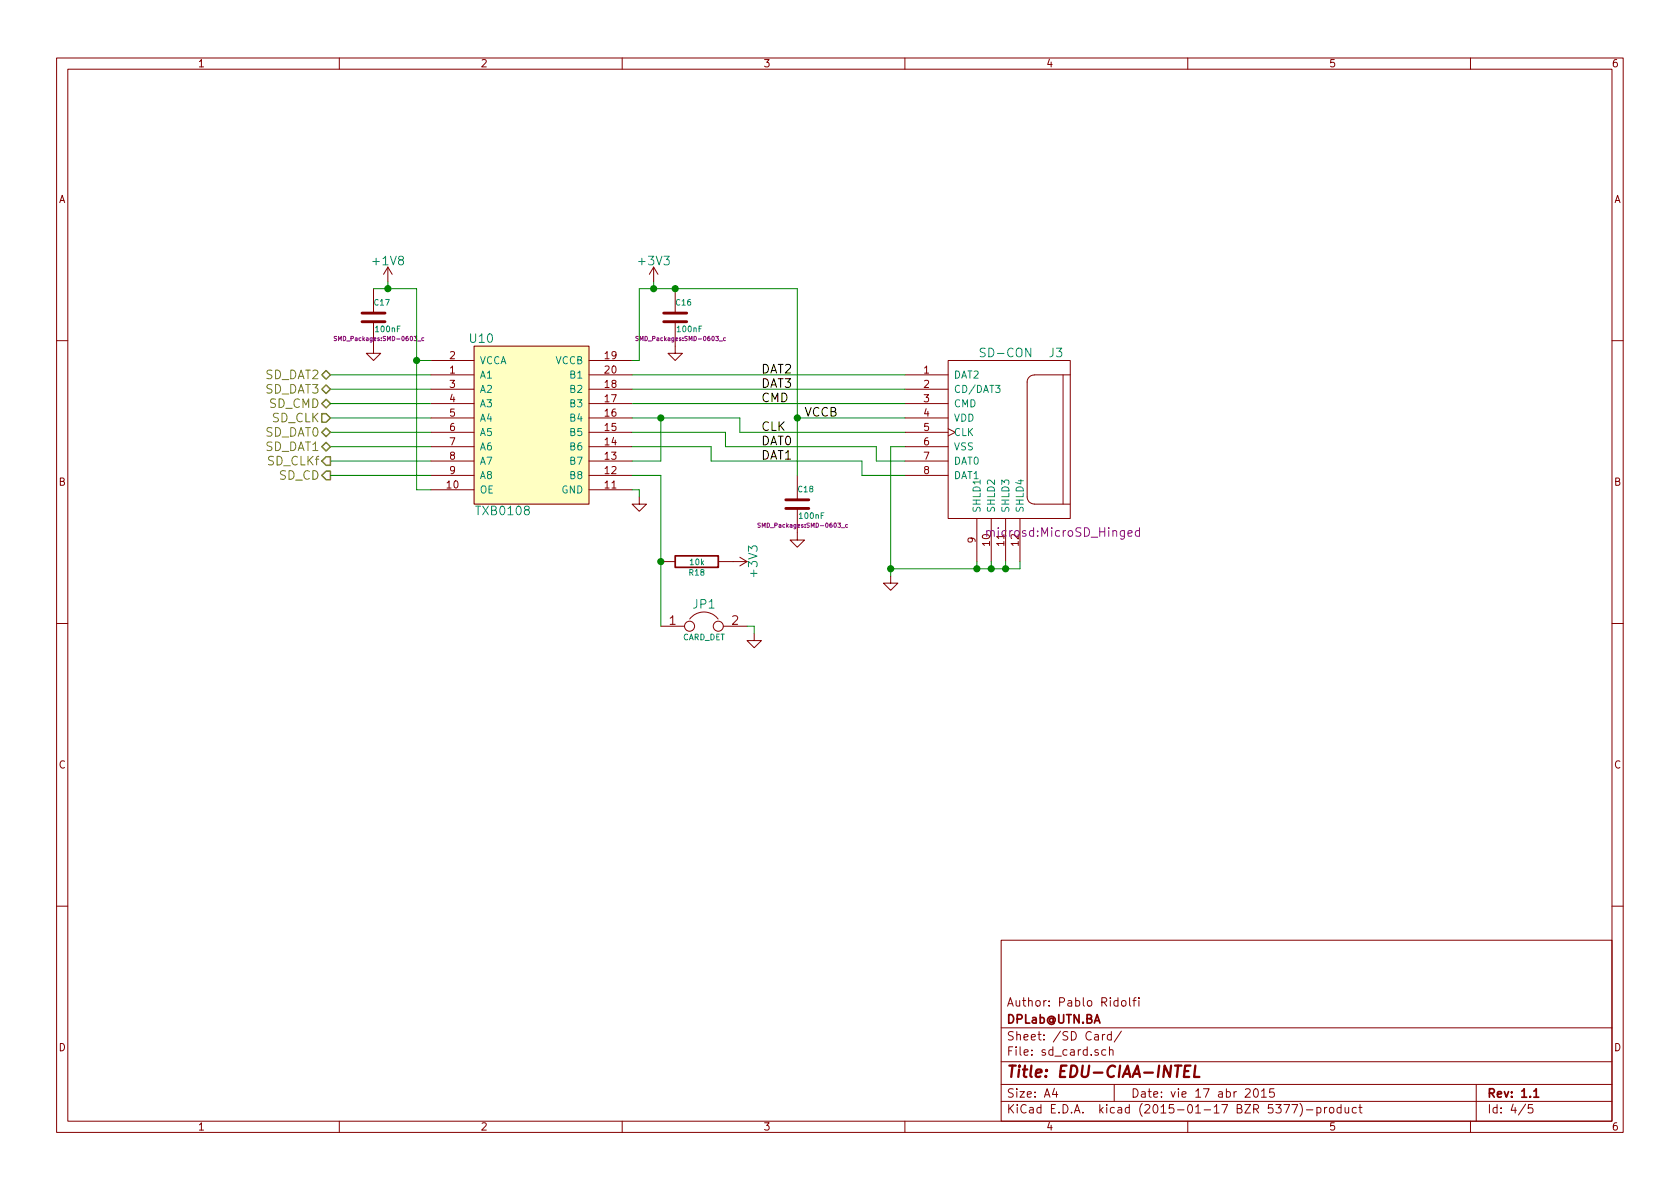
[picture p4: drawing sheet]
EESchema Schematic File Version 2
LIBS:power
LIBS:device
LIBS:transistors
LIBS:conn
LIBS:linear
LIBS:regul
LIBS:74xx
LIBS:cmos4000
LIBS:adc-dac
LIBS:memory
LIBS:xilinx
LIBS:special
LIBS:microcontrollers
LIBS:dsp
LIBS:microchip
LIBS:analog_switches
LIBS:motorola
LIBS:texas
LIBS:intel
LIBS:audio
LIBS:interface
LIBS:digital-audio
LIBS:philips
LIBS:display
LIBS:cypress
LIBS:siliconi
LIBS:opto
LIBS:atmel
LIBS:contrib
LIBS:valves
LIBS:bav199
LIBS:bss138dp
LIBS:ft232rq
LIBS:intel_edison
LIBS:mic2039eymt
LIBS:sd-con
LIBS:tblocks
LIBS:TXB0108
LIBS:txs0206-29
LIBS:prtr5v0u2x
LIBS:transf_unip
LIBS:edk-cache
EELAYER 25 0
EELAYER END
$Descr A4 11693 8268
encoding utf-8
Sheet 4 5
Title "EDU-CIAA-INTEL"
Date "vie 17 abr 2015"
Rev "1.1"
Comp "DPLab@UTN.BA"
Comment1 "Author: Pablo Ridolfi"
Comment2 ""
Comment3 ""
Comment4 ""
$EndDescr
$Comp
L SD-CON J3
U 1 1
P 7000 3100
F 0 "J3" H 7350 3750 60  0000 C CNN
F 1 "SD-CON" H 7000 3750 60  0000 C CNN
F 2 "microsd:MicroSD_Hinged" H 7400 2500 60  0000 C CNN
F 3 "~" H 7000 3100 60  0000 C CNN
	1    7000 3100
	1    0    0    -1  
$EndComp
$Comp
L C C16
U 1 1
P 4700 2200
F 0 "C16" H 4700 2300 40  0000 L CNN
F 1 "100nF" H 4706 2115 40  0000 L CNN
F 2 "SMD_Packages:SMD-0603_c" H 4738 2050 30  0000 C CNN
F 3 "~" H 4700 2200 60  0000 C CNN
	1    4700 2200
	1    0    0    -1  
$EndComp
Wire Wire Line
	4450 2000 4450 2500
Wire Wire Line
	4450 2000 5550 2000
Wire Wire Line
	4550 2000 4550 1950
Connection ~ 4550 2000
$Comp
L GND #PWR075
U 1 1
P 4700 2400
F 0 "#PWR075" H 4700 2400 30  0001 C CNN
F 1 "GND" H 4700 2330 30  0001 C CNN
F 2 "" H 4700 2400 60  0000 C CNN
F 3 "" H 4700 2400 60  0000 C CNN
	1    4700 2400
	1    0    0    -1  
$EndComp
Wire Wire Line
	4400 2600 6300 2600
Wire Wire Line
	4400 2700 6300 2700
Wire Wire Line
	4400 2800 6300 2800
$Comp
L C C18
U 1 1
P 5550 3500
F 0 "C18" H 5550 3600 40  0000 L CNN
F 1 "100nF" H 5556 3415 40  0000 L CNN
F 2 "SMD_Packages:SMD-0603_c" H 5588 3350 30  0000 C CNN
F 3 "~" H 5550 3500 60  0000 C CNN
	1    5550 3500
	1    0    0    -1  
$EndComp
$Comp
L GND #PWR076
U 1 1
P 5550 3700
F 0 "#PWR076" H 5550 3700 30  0001 C CNN
F 1 "GND" H 5550 3630 30  0001 C CNN
F 2 "" H 5550 3700 60  0000 C CNN
F 3 "" H 5550 3700 60  0000 C CNN
	1    5550 3700
	1    0    0    -1  
$EndComp
Wire Wire Line
	5550 2000 5550 3300
Connection ~ 5550 2900
Wire Wire Line
	5150 3000 6300 3000
$Comp
L GND #PWR077
U 1 1
P 6200 4000
F 0 "#PWR077" H 6200 4000 30  0001 C CNN
F 1 "GND" H 6200 3930 30  0001 C CNN
F 2 "" H 6200 4000 60  0000 C CNN
F 3 "" H 6200 4000 60  0000 C CNN
	1    6200 4000
	1    0    0    -1  
$EndComp
Wire Wire Line
	6200 3100 6200 4000
Wire Wire Line
	6200 3100 6300 3100
Wire Wire Line
	6200 3950 7100 3950
Wire Wire Line
	7100 3950 7100 3900
Connection ~ 6200 3950
Wire Wire Line
	7000 3900 7000 3950
Connection ~ 7000 3950
Wire Wire Line
	6900 3900 6900 3950
Connection ~ 6900 3950
Wire Wire Line
	6800 3900 6800 3950
Connection ~ 6800 3950
Wire Wire Line
	5050 3100 6100 3100
Wire Wire Line
	6100 3100 6100 3200
Wire Wire Line
	6100 3200 6300 3200
Wire Wire Line
	6300 3300 6000 3300
Wire Wire Line
	6000 3300 6000 3200
Wire Wire Line
	6000 3200 4950 3200
$Comp
L C C17
U 1 1
P 2600 2200
F 0 "C17" H 2600 2300 40  0000 L CNN
F 1 "100nF" H 2606 2115 40  0000 L CNN
F 2 "SMD_Packages:SMD-0603_c" H 2638 2050 30  0000 C CNN
F 3 "~" H 2600 2200 60  0000 C CNN
	1    2600 2200
	1    0    0    -1  
$EndComp
$Comp
L GND #PWR078
U 1 1
P 2600 2400
F 0 "#PWR078" H 2600 2400 30  0001 C CNN
F 1 "GND" H 2600 2330 30  0001 C CNN
F 2 "" H 2600 2400 60  0000 C CNN
F 3 "" H 2600 2400 60  0000 C CNN
	1    2600 2400
	1    0    0    -1  
$EndComp
Wire Wire Line
	2700 2000 2700 1950
Connection ~ 2700 2000
Wire Wire Line
	3000 2600 2300 2600
Wire Wire Line
	3000 2700 2300 2700
Wire Wire Line
	3000 2900 2300 2900
Wire Wire Line
	3000 3000 2300 3000
Wire Wire Line
	3000 3200 2300 3200
Wire Wire Line
	3000 3100 2300 3100
Text HLabel 2300 2600 0    60   BiDi ~ 0
SD_DAT2
Text HLabel 2300 2700 0    60   BiDi ~ 0
SD_DAT3
Text HLabel 2300 2900 0    60   Input ~ 0
SD_CLK
Text HLabel 2300 3000 0    60   BiDi ~ 0
SD_DAT0
Text HLabel 2300 3100 0    60   BiDi ~ 0
SD_DAT1
Text HLabel 2300 3200 0    60   Output ~ 0
SD_CLKf
Text HLabel 2300 2800 0    60   BiDi ~ 0
SD_CMD
Wire Wire Line
	2300 2800 3000 2800
$Comp
L GND #PWR079
U 1 1
P 4450 3450
F 0 "#PWR079" H 4450 3450 30  0001 C CNN
F 1 "GND" H 4450 3380 30  0001 C CNN
F 2 "" H 4450 3450 60  0000 C CNN
F 3 "" H 4450 3450 60  0000 C CNN
	1    4450 3450
	1    0    0    -1  
$EndComp
$Comp
L R R18
U 1 1
P 4850 3900
F 0 "R18" V 4930 3900 40  0000 C CNN
F 1 "10k" V 4857 3901 40  0000 C CNN
F 2 "SMD_Packages:SMD-0603_r" V 4780 3900 30  0001 C CNN
F 3 "~" H 4850 3900 30  0000 C CNN
	1    4850 3900
	0    1    1    0   
$EndComp
Wire Wire Line
	5100 3900 5100 3900
Text HLabel 2300 3300 0    60   Output ~ 0
SD_CD
Wire Wire Line
	4600 3300 4600 4350
Connection ~ 4600 3900
$Comp
L JUMPER JP1
U 1 1
P 4900 4350
F 0 "JP1" H 4900 4500 60  0000 C CNN
F 1 "CARD_DET" H 4900 4270 40  0000 C CNN
F 2 "Pin_Headers:Pin_Header_Straight_1x02" H 4900 4350 60  0001 C CNN
F 3 "~" H 4900 4350 60  0000 C CNN
	1    4900 4350
	1    0    0    -1  
$EndComp
$Comp
L GND #PWR080
U 1 1
P 5250 4400
F 0 "#PWR080" H 5250 4400 30  0001 C CNN
F 1 "GND" H 5250 4330 30  0001 C CNN
F 2 "" H 5250 4400 60  0000 C CNN
F 3 "" H 5250 4400 60  0000 C CNN
	1    5250 4400
	1    0    0    -1  
$EndComp
Wire Wire Line
	5250 4400 5250 4350
Wire Wire Line
	5250 4350 5200 4350
Text Label 5300 2600 0    60   ~ 0
DAT2
Text Label 5300 2700 0    60   ~ 0
DAT3
Text Label 5300 2800 0    60   ~ 0
CMD
Text Label 5600 2900 0    60   ~ 0
VCCB
Text Label 5300 3000 0    60   ~ 0
CLK
Text Label 5300 3100 0    60   ~ 0
DAT0
Text Label 5300 3200 0    60   ~ 0
DAT1
$Comp
L +1V8 #PWR081
U 1 1
P 2700 1950
F 0 "#PWR081" H 2700 1800 60  0001 C CNN
F 1 "+1V8" H 2700 2090 60  0000 C CNN
F 2 "" H 2700 1950 60  0000 C CNN
F 3 "" H 2700 1950 60  0000 C CNN
	1    2700 1950
	1    0    0    -1  
$EndComp
$Comp
L +3V3 #PWR082
U 1 1
P 4550 1950
F 0 "#PWR082" H 4550 1800 60  0001 C CNN
F 1 "+3V3" H 4550 2090 60  0000 C CNN
F 2 "" H 4550 1950 60  0000 C CNN
F 3 "" H 4550 1950 60  0000 C CNN
	1    4550 1950
	1    0    0    -1  
$EndComp
$Comp
L TXB0108 U10
U 1 1
P 3700 2850
F 0 "U10" H 3350 3350 60  0000 C CNN
F 1 "TXB0108" H 3500 2150 60  0000 C CNN
F 2 "Housings_SSOP:SSOP-20_4.4x6.5mm_Pitch0.65mm" H 3700 2850 60  0001 C CNN
F 3 "~" H 3700 2850 60  0000 C CNN
	1    3700 2850
	1    0    0    -1  
$EndComp
Wire Wire Line
	4450 2500 4400 2500
Connection ~ 4700 2000
Wire Wire Line
	5550 2900 6300 2900
Wire Wire Line
	2900 3400 3000 3400
Wire Wire Line
	2900 2000 2900 3400
Wire Wire Line
	3000 2500 2900 2500
Connection ~ 2900 2500
Wire Wire Line
	2600 2000 2900 2000
Wire Wire Line
	5150 2900 5150 3000
Wire Wire Line
	4400 2900 5150 2900
Wire Wire Line
	5050 3000 4400 3000
Wire Wire Line
	5050 3000 5050 3100
Wire Wire Line
	4400 3100 4950 3100
Wire Wire Line
	4950 3100 4950 3200
Wire Wire Line
	4400 3200 4600 3200
Wire Wire Line
	4600 3200 4600 2900
Connection ~ 4600 2900
Wire Wire Line
	4400 3400 4450 3400
Wire Wire Line
	4450 3400 4450 3450
Wire Wire Line
	2300 3300 3000 3300
Wire Wire Line
	4400 3300 4600 3300
$Comp
L +3V3 #PWR083
U 1 1
P 5100 3900
F 0 "#PWR083" H 5100 3750 60  0001 C CNN
F 1 "+3V3" H 5100 4040 60  0000 C CNN
F 2 "" H 5100 3900 60  0000 C CNN
F 3 "" H 5100 3900 60  0000 C CNN
	1    5100 3900
	0    1    1    0   
$EndComp
$EndSCHEMATC
